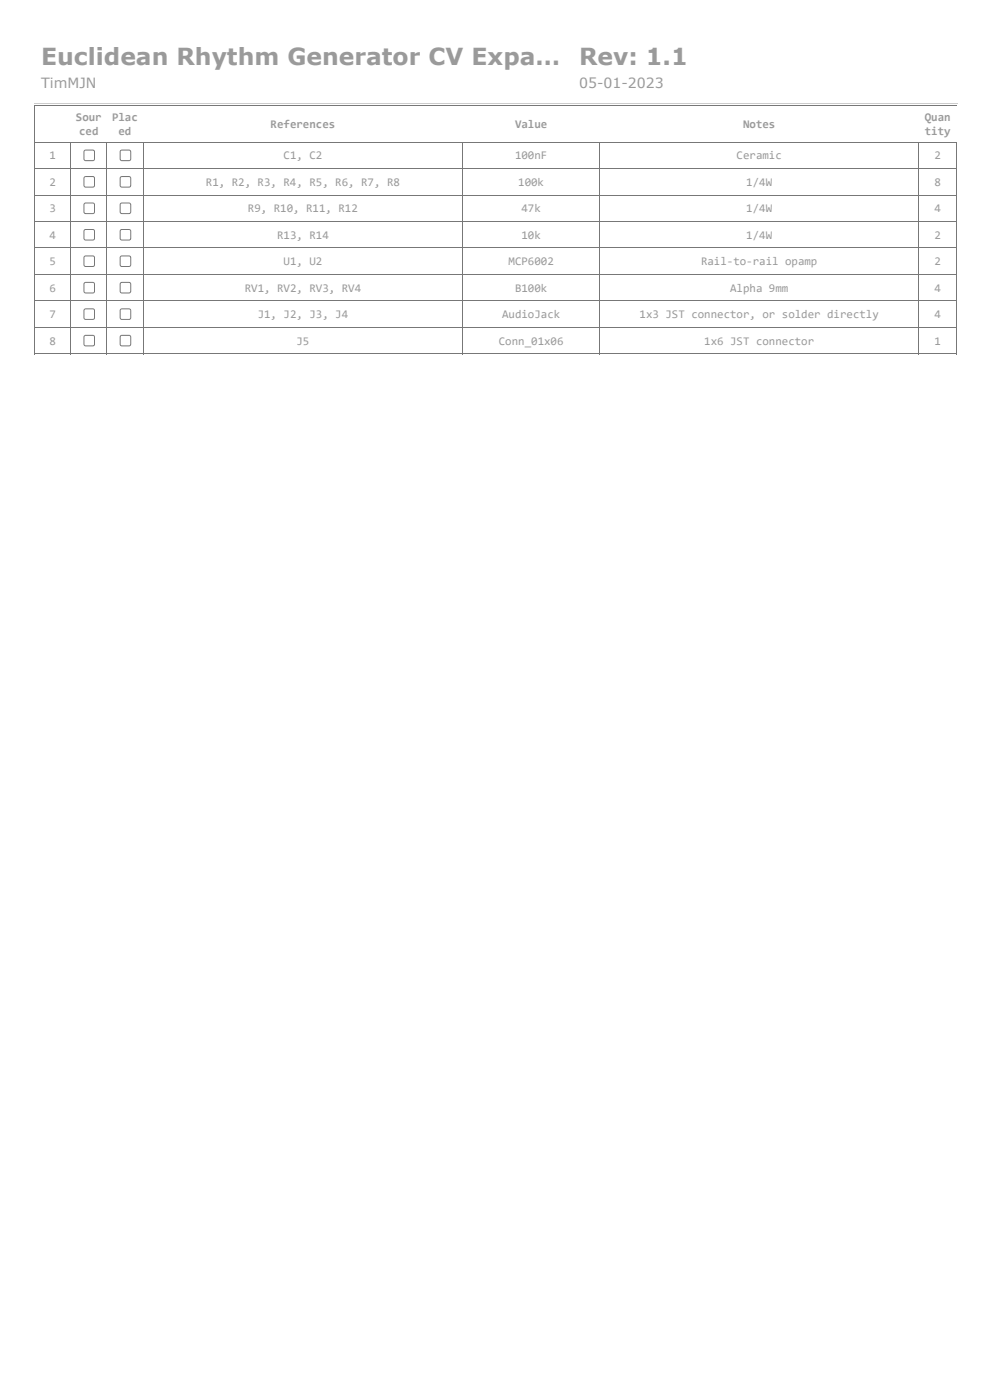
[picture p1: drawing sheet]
<svg xmlns="http://www.w3.org/2000/svg" width="297mm" height="420mm" viewBox="0 0 297 420" stroke-linecap="round" stroke-linejoin="round" font-family="sans-serif">
<path d="M10.2 30.9h277v.5h-277z" fill="#ccc"/>
<g fill="#fff">
<path d="M10.2 31.4h277v74.9h-277z"/>
<path d="M10.5 42.8h10.6v7.7h-10.6z"/>
<path d="M21.4 42.8h10.6v7.7h-10.6z"/>
<path d="M32.2 42.8h10.6v7.7h-10.6z"/>
<path d="M43.1 42.8h95.6v7.7h-95.6z"/>
<path d="M138.9 42.8h40.8v7.7h-40.8z"/>
<path d="M179.9 42.8h95.7v7.7h-95.7z"/>
<path d="M275.8 42.8h11.1v7.7h-11.1z"/>
<path d="M10.5 50.7h10.6v7.8h-10.6z"/>
<path d="M21.4 50.7h10.6v7.8h-10.6z"/>
<path d="M32.2 50.7h10.6v7.8h-10.6z"/>
<path d="M43.1 50.7h95.6v7.8h-95.6z"/>
<path d="M138.9 50.7h40.8v7.8h-40.8z"/>
<path d="M179.9 50.7h95.7v7.8h-95.7z"/>
<path d="M275.8 50.7h11.1v7.8h-11.1z"/>
<path d="M10.5 66.6h10.6v7.8h-10.6z"/>
<path d="M21.4 66.6h10.6v7.8h-10.6z"/>
<path d="M32.2 66.6h10.6v7.8h-10.6z"/>
<path d="M43.1 66.6h95.6v7.8h-95.6z"/>
<path d="M138.9 66.6h40.8v7.8h-40.8z"/>
<path d="M179.9 66.6h95.7v7.8h-95.7z"/>
<path d="M275.8 66.6h11.1v7.8h-11.1z"/>
<path d="M10.5 82.5h10.6v7.7h-10.6z"/>
<path d="M21.4 82.5h10.6v7.7h-10.6z"/>
<path d="M32.2 82.5h10.6v7.7h-10.6z"/>
<path d="M43.1 82.5h95.6v7.7h-95.6z"/>
<path d="M138.9 82.5h40.8v7.7h-40.8z"/>
<path d="M179.9 82.5h95.7v7.7h-95.7z"/>
<path d="M275.8 82.5h11.1v7.7h-11.1z"/>
<path d="M10.5 98.4h10.6v7.7h-10.6z"/>
<path d="M21.4 98.4h10.6v7.7h-10.6z"/>
<path d="M32.2 98.4h10.6v7.7h-10.6z"/>
<path d="M43.1 98.4h95.6v7.7h-95.6z"/>
<path d="M138.9 98.4h40.8v7.7h-40.8z"/>
<path d="M179.9 98.4h95.7v7.7h-95.7z"/>
<path d="M275.8 98.4h11.1v7.7h-11.1z"/>
</g>
<g fill="none" stroke="#777" stroke-width=".3">
<path d="M10.2 31.8h277M10.4 31.7v74.6M21.2 31.7v74.6M32.1 31.7v74.6M42.9 31.7v74.6M138.8 31.7v74.6M179.8 31.7v74.6M275.6 31.7v74.6M287 31.7v74.6M10.2 42.7h277M10.2 50.6h277M10.2 58.5h277"/>
<path d="M10.2 66.5h277M10.2 74.4h277M10.2 82.4h277M10.2 90.3h277M10.2 98.3h277M10.2 106.2h277"/>
</g>
<g fill="#fff">
<path d="M10.5 31.9h10.6v10.7h-10.6z"/>
<path d="M21.4 31.9h10.6v10.7h-10.6z"/>
<path d="M32.2 31.9h10.6v10.7h-10.6z"/>
<path d="M43.1 31.9h95.6v10.7h-95.6z"/>
<path d="M138.9 31.9h40.8v10.7h-40.8z"/>
<path d="M179.9 31.9h95.7v10.7h-95.7z"/>
<path d="M275.8 31.9h11.1v10.7h-11.1z"/>
<path d="M25.3 45.1l.3-.1 2.7 .1 .1 .4-.1 2.6-.4 .2-2.6-.2-.2-.3z"/>
</g>
<path d="M25.3 45.2l.4-.2 2.5 .2 .2 .4-.2 2.5-.4 .1-2.5-.1-.1-.4z" fill="none" stroke="#767676" stroke-width=".3"/>
<path d="M36.1 45.1l.4-.1 2.6 .1 .2 .4-.2 2.6-.3 .2-2.7-.2-.1-.3z" fill="#fff"/>
<path d="M36.2 45.2l.4-.2 2.5 .2 .1 .4-.1 2.5-.4 .1-2.5-.1-.2-.4z" fill="none" stroke="#767676" stroke-width=".3"/>
<path d="M25.3 53.1l.3-.2 2.7 .2 .1 .3-.1 2.7-.4 .1-2.6-.1-.2-.4z" fill="#fff"/>
<path d="M25.3 53.1l.4-.1 2.5 .1 .2 .4-.2 2.5-.4 .2-2.5-.2-.1-.4z" fill="none" stroke="#767676" stroke-width=".3"/>
<path d="M36.1 53.1l.4-.2 2.6 .2 .2 .3-.2 2.7-.3 .1-2.7-.1-.1-.4z" fill="#fff"/>
<path d="M36.2 53.1l.4-.1 2.5 .1 .1 .4-.1 2.5-.4 .2-2.5-.2-.2-.4z" fill="none" stroke="#767676" stroke-width=".3"/>
<path d="M25.3 61l.3-.1 2.7 .1 .1 .4-.1 2.6-.4 .2-2.6-.2-.2-.3z" fill="#fff"/>
<path d="M25.3 61.1l.4-.2 2.5 .2 .2 .4-.2 2.5-.4 .1-2.5-.1-.1-.4z" fill="none" stroke="#767676" stroke-width=".3"/>
<path d="M36.1 61l.4-.1 2.6 .1 .2 .4-.2 2.6-.3 .2-2.7-.2-.1-.3z" fill="#fff"/>
<path d="M36.2 61.1l.4-.2 2.5 .2 .1 .4-.1 2.5-.4 .1-2.5-.1-.2-.4z" fill="none" stroke="#767676" stroke-width=".3"/>
<path d="M25.3 68.9l.3-.1 2.7 .1 .1 .4-.1 2.7-.4 .1-2.6-.1-.2-.4z" fill="#fff"/>
<path d="M25.3 69l.4-.1 2.5 .1 .2 .4-.2 2.5-.4 .2-2.5-.2-.1-.4z" fill="none" stroke="#767676" stroke-width=".3"/>
<path d="M36.1 68.9l.4-.1 2.6 .1 .2 .4-.2 2.7-.3 .1-2.7-.1-.1-.4z" fill="#fff"/>
<path d="M36.2 69l.4-.1 2.5 .1 .1 .4-.1 2.5-.4 .2-2.5-.2-.2-.4z" fill="none" stroke="#767676" stroke-width=".3"/>
<path d="M25.3 76.9l.3-.2 2.7 .2 .1 .4-.1 2.6-.4 .2-2.6-.2-.2-.4z" fill="#fff"/>
<path d="M25.3 77l.4-.2 2.5 .2 .2 .3-.2 2.5-.4 .2-2.5-.2-.1-.3z" fill="none" stroke="#767676" stroke-width=".3"/>
<path d="M36.1 76.9l.4-.2 2.6 .2 .2 .4-.2 2.6-.3 .2-2.7-.2-.1-.4z" fill="#fff"/>
<path d="M36.2 77l.4-.2 2.5 .2 .1 .3-.1 2.5-.4 .2-2.5-.2-.2-.3z" fill="none" stroke="#767676" stroke-width=".3"/>
<path d="M25.3 84.8l.3-.1 2.7 .1 .1 .4-.1 2.7-.4 .1-2.6-.1-.2-.4z" fill="#fff"/>
<path d="M25.3 84.9l.4-.1 2.5 .1 .2 .4-.2 2.5-.4 .1-2.5-.1-.1-.4z" fill="none" stroke="#767676" stroke-width=".3"/>
<path d="M36.1 84.8l.4-.1 2.6 .1 .2 .4-.2 2.7-.3 .1-2.7-.1-.1-.4z" fill="#fff"/>
<path d="M36.2 84.9l.4-.1 2.5 .1 .1 .4-.1 2.5-.4 .1-2.5-.1-.2-.4z" fill="none" stroke="#767676" stroke-width=".3"/>
<path d="M25.3 92.8l.3-.2 2.7 .2 .1 .4-.1 2.6-.4 .2-2.6-.2-.2-.4z" fill="#fff"/>
<path d="M25.3 92.9l.4-.2 2.5 .2 .2 .3-.2 2.5-.4 .2-2.5-.2-.1-.4z" fill="none" stroke="#767676" stroke-width=".3"/>
<path d="M36.1 92.8l.4-.2 2.6 .2 .2 .4-.2 2.6-.3 .2-2.7-.2-.1-.4z" fill="#fff"/>
<path d="M36.2 92.9l.4-.2 2.5 .2 .1 .3-.1 2.5-.4 .2-2.5-.2-.2-.4z" fill="none" stroke="#767676" stroke-width=".3"/>
<path d="M25.3 100.7l.3-.1 2.7 .1 .1 .4-.1 2.6-.4 .2-2.6-.2-.2-.3z" fill="#fff"/>
<path d="M25.3 100.8l.4-.2 2.5 .2 .2 .4-.2 2.5-.4 .1-2.5-.1-.1-.4z" fill="none" stroke="#767676" stroke-width=".3"/>
<path d="M36.1 100.7l.4-.1 2.6 .1 .2 .4-.2 2.6-.3 .2-2.7-.2-.1-.3z" fill="#fff"/>
<path d="M36.2 100.8l.4-.2 2.5 .2 .1 .4-.1 2.5-.4 .1-2.5-.1-.2-.4z" fill="none" stroke="#767676" stroke-width=".3"/>
<g font-size="7.1" fill="#9a9a9a">
<text x="12.3" y="19.5">Euclidean Rhythm Generator CV Expa…</text>
<text x="173.7" y="19.5">Rev: 1.1</text>
</g>
<g font-size="4.2" fill="#9a9a9a">
<text x="12.3" y="26.4">TimMJN</text>
<text x="173.7" y="26.4">05-01-2023</text>
</g>
<g font-size="3.5" fill="#9a9a9a">
<text x="22.8" y="36.4">Sour</text>
<text x="23.7" y="40.4">ced</text>
<text x="33.6" y="36.4">Plac</text>
<text x="35.6" y="40.4">ed</text>
<text x="81.2" y="38.6">References</text>
<text x="154.5" y="38.6">Value</text>
<text x="222.9" y="38.6">Notes</text>
<text x="277.5" y="36.4">Quan</text>
<text x="277.5" y="40.4">tity</text>
<text x="14.8" y="47.8">1</text>
<text x="85.1" y="47.8">C1, C2</text>
<text x="154.5" y="47.8">100nF</text>
<text x="221" y="47.8">Ceramic</text>
<text x="280.4" y="47.8">2</text>
<text x="14.8" y="55.8">2</text>
<text x="61.8" y="55.8">R1, R2, R3, R4, R5, R6, R7, R8</text>
<text x="155.5" y="55.8">100k</text>
<text x="223.9" y="55.8">1/4W</text>
<text x="280.4" y="55.8">8</text>
<text x="14.8" y="63.7">3</text>
<text x="74.4" y="63.7">R9, R10, R11, R12</text>
<text x="156.5" y="63.7">47k</text>
<text x="223.9" y="63.7">1/4W</text>
<text x="280.4" y="63.7">4</text>
<text x="14.8" y="71.7">4</text>
<text x="83.1" y="71.7">R13, R14</text>
<text x="156.5" y="71.7">10k</text>
<text x="223.9" y="71.7">1/4W</text>
<text x="280.4" y="71.7">2</text>
<text x="14.8" y="79.6">5</text>
<text x="85.1" y="79.6">U1, U2</text>
<text x="152.6" y="79.6">MCP6002</text>
<text x="210.3" y="79.6">Rail-to-rail opamp</text>
<text x="280.4" y="79.6">2</text>
<text x="14.8" y="87.5">6</text>
<text x="73.4" y="87.5">RV1, RV2, RV3, RV4</text>
<text x="154.5" y="87.5">B100k</text>
<text x="219" y="87.5">Alpha 9mm</text>
<text x="280.4" y="87.5">4</text>
<text x="14.8" y="95.5">7</text>
<text x="77.3" y="95.5">J1, J2, J3, J4</text>
<text x="150.6" y="95.5">AudioJack</text>
<text x="191.9" y="95.5">1x3 JST connector, or solder directly</text>
<text x="280.4" y="95.5">4</text>
<text x="14.8" y="103.4">8</text>
<text x="88.9" y="103.4">J5</text>
<text x="149.7" y="103.4">Conn_01x06</text>
<text x="211.3" y="103.4">1x6 JST connector</text>
<text x="280.4" y="103.4">1</text>
</g>
</svg>
